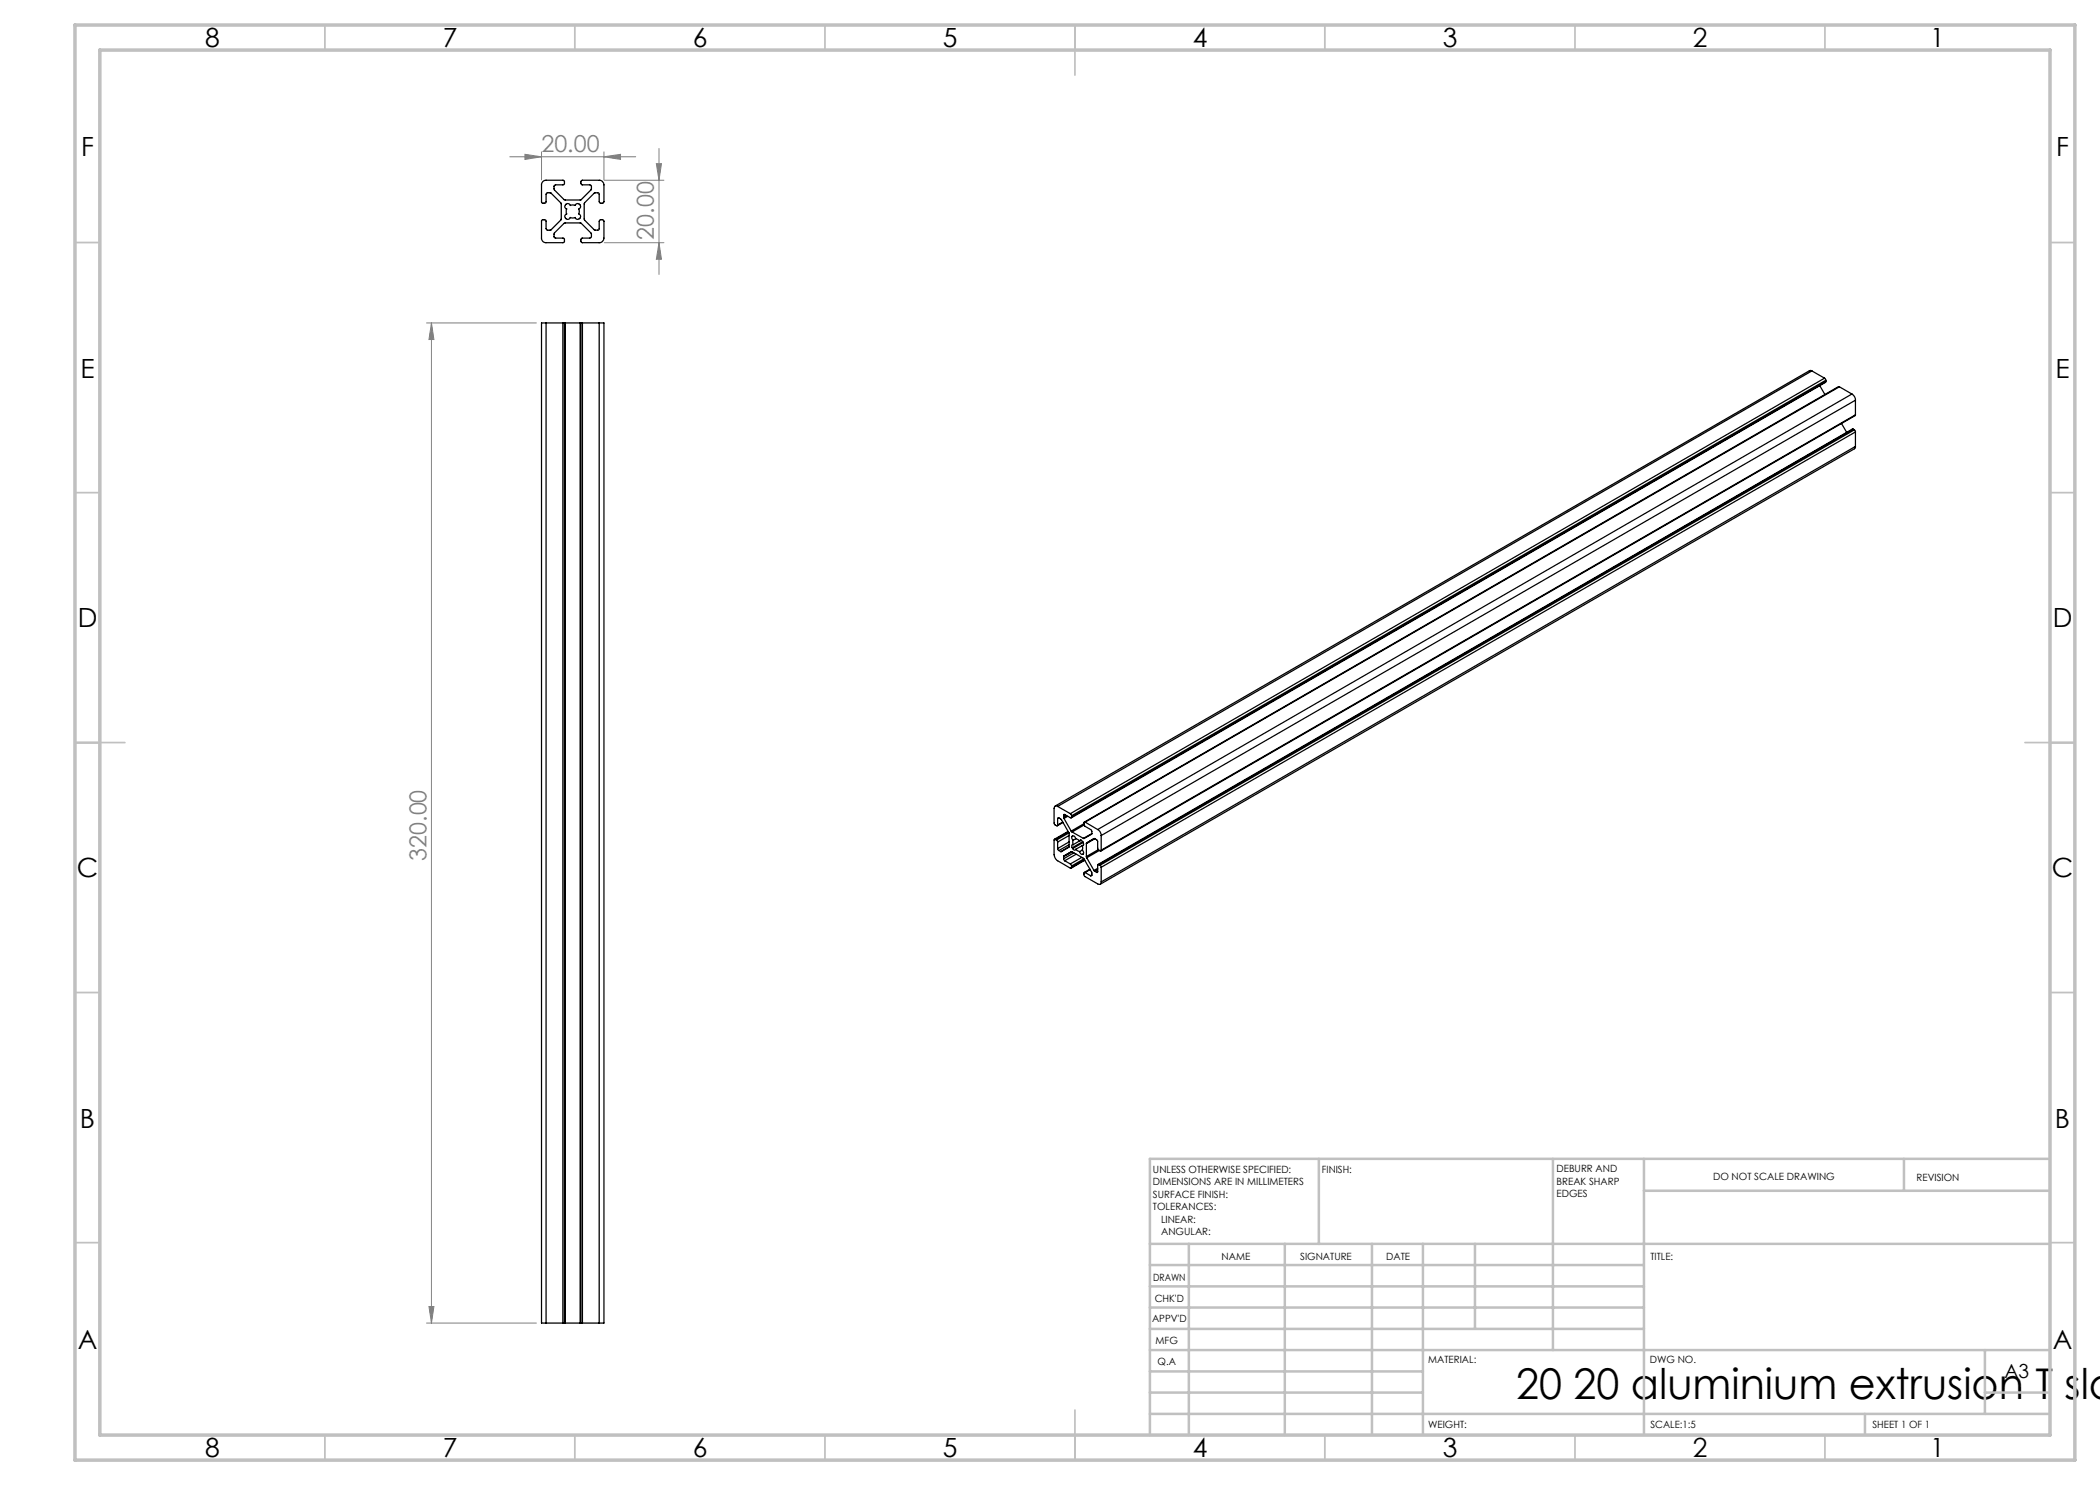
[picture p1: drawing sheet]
<svg xmlns="http://www.w3.org/2000/svg" width="420mm" height="297mm" viewBox="0 0 420 297" stroke-linecap="round" stroke-linejoin="round" font-family="sans-serif">
<g fill="none" stroke="#808080" stroke-width=".2">
<path d="M102 31.4h25.1M105 30.9l3.3 .5-3.3 .5zM108.3 30.4v5.6M120.8 31.4l3.3-.5v1zM120.8 30.4v5.6M120.9 36.1h11.9M131.3 32.7h1l-.5 3.4zM131.8 29.7v25.2M120.9 48.5h11.9M131.8 48.5l.5 3.4h-1zM85.3 64.6h22M86.3 64.6l.5 3.3h-1z"/>
<path d="M86.3 64.6v200M85.3 264.6h22M85.8 261.3h1l-.5 3.3z"/>
</g>
<g fill="none" stroke="#c0c0c0" stroke-width=".35">
<path d="M65 5v5M115 5v5M165 5v5M215 5v10M265 5v5M315 5v5M365 5v5M15 48.5h5M410 48.5h5M15 98.5h5M410 98.5h5M15 148.5h10"/>
<path d="M405 148.5h10M15 198.5h5M410 198.5h5M15 248.5h5M410 248.5h5M65 287v5M115 287v5M165 287v5M215 282v10M265 287v5M315 287v5M365 287v5"/>
</g>
<g fill="none" stroke="#c0c0c0" stroke-width=".5">
<path d="M263.8 231.8v17M310.6 231.8v38.2M328.8 231.8v55.2M328.8 238.2h81.2M380.8 231.8v6.4M410 231.8h-180v55.2M230 248.8h180M230 257.3h98.8M230 253h98.8M237.8 248.8v38.2M257 248.8v38.2M274.4 248.8v38.2"/>
<path d="M284.6 248.8v38.2M295 248.8v17M230 265.8h98.8M230 261.5h98.8M230 278.5h54.6M230 274.3h54.6M230 270h180M397 278.5h13M397 270v12.8M230 282.8h180M373 282.8v4.2"/>
</g>
<path d="M15 5h400v287h-400zM20 10h390v277h-390z" fill="none" stroke="#c0c0c0" stroke-width=".7"/>
<g fill="#808080">
<path d="M105 30.9l3.3 .5-3.3 .5zM120.8 31.4l3.3-.5v1z"/>
<path d="M86.3 64.6l.5 3.3h-1zM85.8 261.3h1l-.5 3.3zM131.3 32.7h1l-.5 3.4zM131.8 48.5l.5 3.4h-1z"/>
</g>
<g fill="none" stroke="#000" stroke-width=".25">
<path d="M108.5 36.3l.5-.2h3.7l.2 .1v.6l-.2 .2h-1.6l-.3 .1 .1 .9 2 2h3.2l2.2-2.2v-.7l-.2-.1-1.8-.1-.1-.2 .1-.6h3.5a.97 .97 0 0 1 1 .9v3.4l-.2 .2h-.5l-.2-.1-.1-1.9h-.8l-2.2 2.1v3.2l2.1 2.1h.8l.1-.1v-1.6l.2-.3h.6l.2 .1v3.5a.97 .97 0 0 1-1 .9h-3.5l-.1-.6 .1-.2 1.8-.1 .2-.1v-.8l-2.2-2.1h-3.2l-2 2v.9l1.8 .1 .2 .2-.1 .7h-3.6a.9 .9 0 0 1-.9-.9l.1-3.6h.7l.1 1.8 .2 .2h.7l2.2-2.1v-3.2l-2.2-2.1h-.7l-.2 .2-.1 1.8h-.6l-.2-.1v-3.7zM113.2 40.8a.53 .53 0 0 1 .9 .3l.3-.1 .6 .1a.54 .54 0 0 1 .9-.2 .54 .54 0 0 1-.2 .9l.2 .4a.76 .76 0 0 0 .2 .9 .56 .56 0 0 1-.4 .7 .56 .56 0 0 1-.7-.3l-.3 .1-.6-.1a.55 .55 0 0 1-1 .2 .55 .55 0 0 1 .2-.9l-.1-.3 .1-.7a.51 .51 0 0 1-.4-.4 .51 .51 0 0 1 .3-.6zM109.2 64.6h-.9v200h.9M109.2 64.6v200M109.2 64.6h3.4M112.6 64.6h.3M112.6 64.6v200M112.9 64.6h.2M112.9 64.6v200M113.1 64.6h2.9M113.1 64.6v200M116 64.6h.2"/>
<path d="M116 64.6v200M116.2 64.6h.3M116.2 64.6v200M116.5 64.6h3.3M116.5 64.6v200M119.8 64.6h1v200h-1M119.8 64.6v200M362.4 74.2h-.5l-150.9 87M362.4 74.2l-150.9 87.1M362.4 74.2l2.5 1.4M364 77.1l1 1.8M364.9 75.6l.3 .5"/>
<path d="M364.9 75.6l-150.8 87.1M365.2 76.3l-151 87.3M365.2 76.1l-150.9 87.1M365.2 76.1v.2M365.2 76.3l-150.9 87.1M367.9 77.4l-.2-.1-150.8 87.1M367.9 77.4l-150.9 87M367.9 77.4l2.5 1.4M370.4 78.8a1.38 1.38 0 0 1 .7 1.2M370.4 78.8l-150.9 87.1M368.3 84.7l1 1.8M370.6 85.8h-.1l-150.9 87.1"/>
<path d="M370.6 85.8l-150.8 87.1M370.6 85.8l.3 .2M370.9 86l.2 .4M370.9 86l-150.9 87M371.1 83v.1l-150.9 87.1M371.1 89.3l-.2 .4-150.8 87.1M371.1 80l-150.9 87.1M371.1 80v3M371.1 86.4v2.9M371.1 83l-150.9 87M371.1 86.4l-150.9 87.1M371.1 89.3l-150.9 87.1"/>
<path d="M211.1 167.9l-.3 .1v3a1.62 1.62 0 0 0 .7 1.2l2.6 1.4 .2-.1M211.1 167.9l.2 .1M211.3 168l.2 .4M211.5 169.7l.3 .4M211.5 161.3a.42 .42 0 0 0-.5-.1 .42 .42 0 0 0-.2 .5v3l.2 .3 .3 .2 .2-.2M211.5 163.7v1.3M211.5 168.4v1.3M211.5 161.3l2.6 1.4M211.8 163.6l.5 .4 1.5 2.5v2.8M211.8 163.6l-.2-.1-.1 .2M211.8 170.1l.3 .2M211.8 163.6l-.3 .1"/>
<path d="M212.5 164.4l-1 .6M212.6 164.5l-1.1 .7M212.7 171.3l.1-.1 1.6-.8 2.3 1.3 1.6 2.7 .1 .6M212.7 171.8l.2 .4M212.7 163.4l.1 .3M212.7 163.1v.3M212.7 171.3v.5M212.8 163.7l1.4 2.5M212.9 162.9l1.2 .7 .2-.2M212.9 162.9l-.2 .2M212.9 172.2l1.2 .6M213 162.9l-.3 .2"/>
<path d="M213.3 163.1l-.6 .3M213.5 163.3l-.7 .4M213.6 166.3l-2.7 1.5M213.7 166.4l-2.6 1.5M213.8 166.6l-2.5 1.4M213.8 169.3v.2l-1.7 .8M213.8 167.1l-2.3 1.3M213.8 168.4l-2.3 1.3M213.8 169.3l-1.7 1M213.8 168.9l-2 1.2M214.1 172.8l.2 .4M214.1 162.7l.2 .5"/>
<path d="M214.2 166.2l.2 .2M214.3 163.2v.2M214.3 173.2v.3M214.4 166.4l2.3 1.3M214.4 170.4l-1.7 .9M214.5 169.5v.2M214.5 169.7a.34 .34 0 0 0 .3 .3 .34 .34 0 0 0 .4-.1M214.6 168.1v.8M214.6 168.9a.32 .32 0 0 0-.3 .3 .32 .32 0 0 0 .2 .3M214.8 170.6l-2.1 1.2M215.2 167.7l.7 .5M215.2 167.7a.45 .45 0 0 0-.3-.5 .45 .45 0 0 0-.6 .2l.1 .3 .2 .4"/>
<path d="M215.2 169.9l.7 .4M215.2 167.7l-.6 .4M215.2 170.8l-2.3 1.4M215.9 168.2a.32 .32 0 0 1 .4-.2 .32 .32 0 0 1 .2 .3M215.9 168.2l.3-.2-1.6 .9M216.4 171.5l-2.3 1.3M216.5 170v.1a.4 .4 0 0 1 .2 .6 .4 .4 0 0 1-.6 0l-.2-.4M216.5 170l-.6 .3M216.5 168.3l.1 .2M216.5 168.3l-2 1.2M216.6 168.5a.35 .35 0 0 1 .2 .4 .35 .35 0 0 1-.3 .2v.9M216.6 168.5l-2.1 1.2"/>
<path d="M216.7 169l-1.5 .9M216.8 164.7l-2.6 1.5M216.8 171.8l-2.5 1.4M216.8 165l-2.4 1.4M216.9 172l-2.6 1.5M217 172l-2.8 1.6M217 174.5l-.2 .1v.4l.2 .3 2.5 1.5a.41 .41 0 0 0 .5 .1 .41 .41 0 0 0 .2-.5M217 164.4l-.2 .1v.5l1.5 1 .1 .7M217 174.5l1.1 .7M217 164.4l2.5 1.5M217.3 171.3v.3M217.3 168.7v2.6"/>
<path d="M217.3 168.6v.1M217.3 171.6l1.5 2.5M218 173.8l-1.1 .7M218 173.9l-1 .6M218.4 175l-.1 .2h-.2M218.4 166.7l-1.7 1M218.4 175l-.3 .2M218.8 174.1l.2 .2M218.8 167.7l-1.5 .9M219 167.7l.5 .5 .1 1.7 .5 .3 .1-.2M219 167.7l-1.7 .9M219 174.3l.3 .2"/>
<path d="M219 167.7l-1.7 1M219.5 165.9a1.38 1.38 0 0 1 .7 1.2M219.5 174.3l-.2 .2M219.5 173.7l-.7 .4M219.5 174l-.5 .3M219.7 169.9l-2.4 1.4M219.8 172.9h-.2l-.1 .1v1.3M219.8 172.9l.2 .1M219.9 170.1l-2.6 1.5M220 173l.2 .5M220.2 167.1v2.9M220.2 173.5v2.9"/>
<path d="M109.2 264.6h3.4M112.6 264.6h.3M112.9 264.6h.2M113.1 264.6h2.9M116 264.6h.2M116.2 264.6h.3M116.5 264.6h3.3"/>
</g>
<text font-size="8.5" x="303.2" y="279.7">20 20 aluminium extrusion T slo</text>
<g font-size="5.3">
<text x="41" y="9.5">8</text>
<text x="88.5" y="9.5">7</text>
<text x="138.5" y="9.5">6</text>
<text x="188.5" y="9.5">5</text>
<text x="238.5" y="9.5">4</text>
<text x="288.5" y="9.5">3</text>
<text x="338.5" y="9.5">2</text>
<text x="386" y="9.5">1</text>
<text x="16.2" y="31.2">F</text>
<text x="411.2" y="31.2">F</text>
<text x="16.1" y="75.5">E</text>
<text x="411.1" y="75.5">E</text>
<text x="15.5" y="125.5">D</text>
<text x="410.5" y="125.5">D</text>
<text x="15.4" y="175.5">C</text>
<text x="410.4" y="175.5">C</text>
<text x="16" y="225.5">B</text>
<text x="411" y="225.5">B</text>
<text x="15.5" y="269.7">A</text>
<text x="410.5" y="269.7">A</text>
<text x="41" y="291.5">8</text>
<text x="88.5" y="291.5">7</text>
<text x="138.5" y="291.5">6</text>
<text x="188.5" y="291.5">5</text>
<text x="238.5" y="291.5">4</text>
<text x="288.5" y="291.5">3</text>
<text x="338.5" y="291.5">2</text>
<text x="386" y="291.5">1</text>
</g>
<g font-size="4.7" fill="#808080">
<text x="108.3" y="30.3">20.00</text>
<text x="130.8" y="47.9" transform="rotate(-90 130.8 47.9)">20.00</text>
<text x="85.3" y="172.1" transform="rotate(-90 85.3 172.1)">320.00</text>
</g>
<text font-size="3.9" x="400.9" y="275.5">A3</text>
<g font-size="2">
<text x="230.6" y="234.6">UNLESS OTHERWISE SPECIFIED:</text>
<text x="230.6" y="237.1">DIMENSIONS ARE IN MILLIMETERS</text>
<text x="230.6" y="239.6">SURFACE FINISH:</text>
<text x="264.4" y="234.6">FINISH:</text>
<text x="311.3" y="234.5">DEBURR AND</text>
<text x="311.3" y="237">BREAK SHARP</text>
<text x="311.3" y="239.5">EDGES</text>
<text x="342.6" y="236">DO NOT SCALE DRAWING</text>
<text x="383.3" y="236.2">REVISION</text>
<text x="230.6" y="242.1">TOLERANCES:</text>
<text x="232.2" y="244.6">LINEAR:</text>
<text x="232.2" y="247.1">ANGULAR:</text>
<text x="244.3" y="252">NAME</text>
<text x="260" y="251.9">SIGNATURE</text>
<text x="277.2" y="251.9">DATE</text>
<text x="330.1" y="251.9">TITLE:</text>
<text x="230.6" y="256.1">DRAWN</text>
<text x="230.9" y="260.3">CHK'D</text>
<text x="230.4" y="264.4">APPV'D</text>
<text x="231.1" y="268.8">MFG</text>
<text x="231.5" y="273">Q.A</text>
<text x="285.6" y="272.5">MATERIAL:</text>
<text x="330" y="272.5">DWG NO.</text>
<text x="285.6" y="285.5">WEIGHT:</text>
<text x="330.1" y="285.6">SCALE:1:5</text>
<text x="374.5" y="285.6">SHEET 1 OF 1</text>
</g>
</svg>
